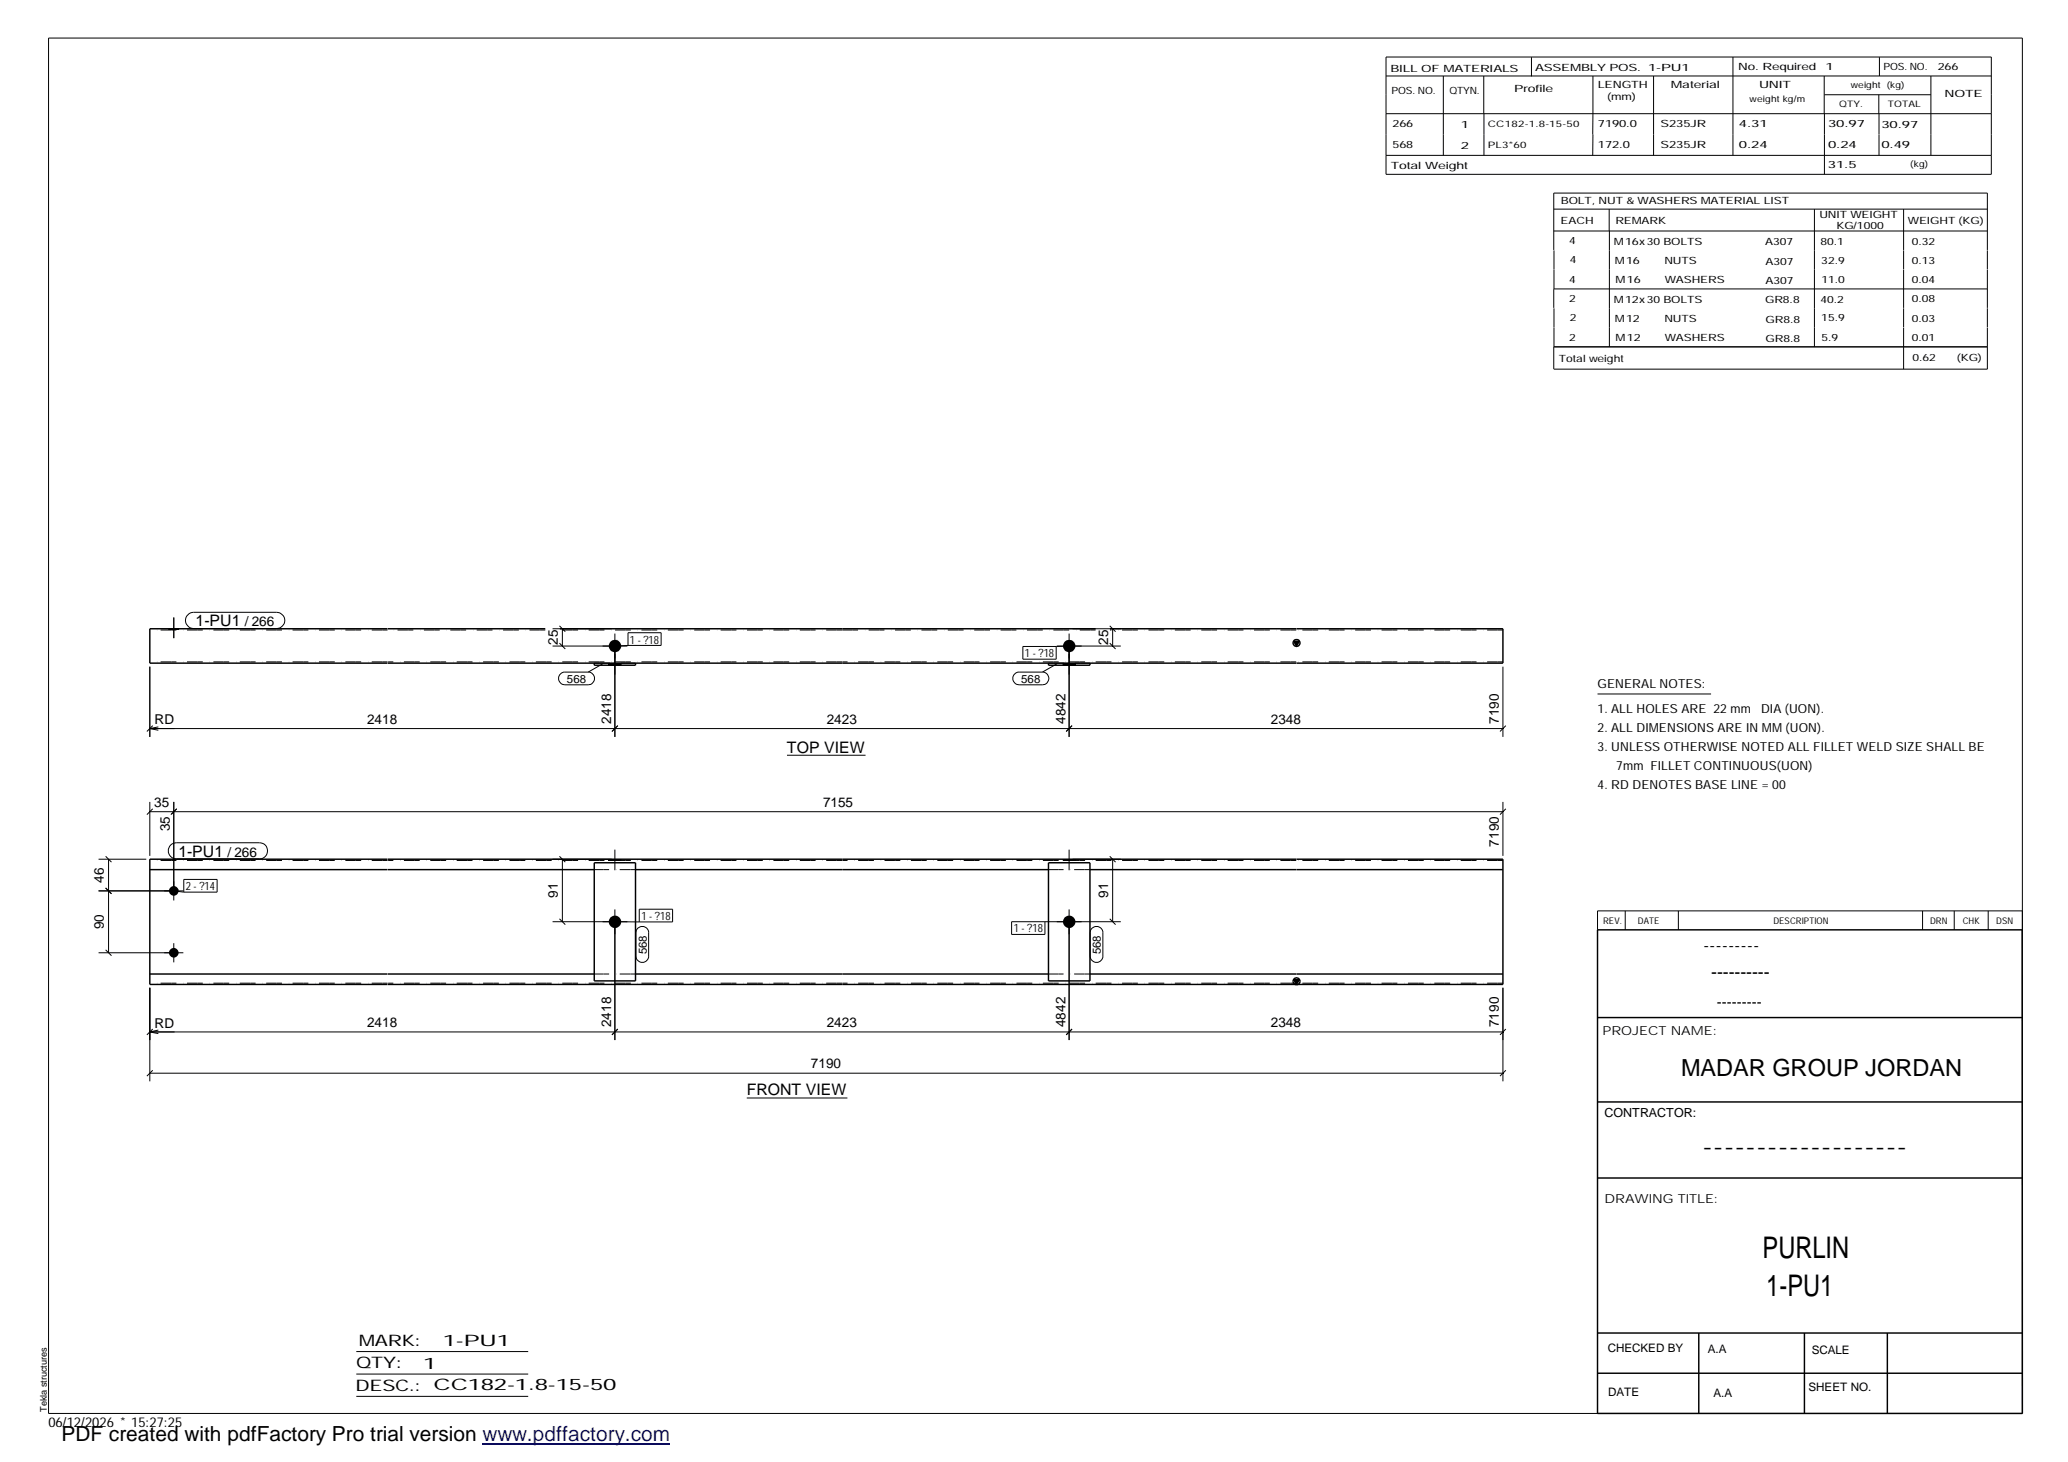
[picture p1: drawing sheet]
<svg xmlns="http://www.w3.org/2000/svg" width="420mm" height="297mm" viewBox="0 0 420 297" stroke-linecap="round" stroke-linejoin="round" font-family="sans-serif">
<g fill="none" stroke="#000" stroke-width=".2">
<path d="M9.9 7.7h401v279.5h-401zM281.6 11.6h123v23.8h-123zM281.6 15.4h123M293.2 15.4v16.2M301.5 15.4v7.7M311.1 11.6v3.9M323.6 15.4v16.2M336 15.4v16.2M352.1 11.6v20M370.6 15.4v7.7M370.7 19.2h21.6M381.7 19.2v3.9"/>
<path d="M381.8 11.6v3.8M392.3 15.4v16.2M281.6 23.1h123M281.6 31.6h123M301.5 23.1v8.5M370.7 23.1v12.3M381.8 23.1v8.5M315.7 46.9h88.1M315.7 50.8v-11.6h88.1v11.6M315.7 42.5h88.1M315.7 58.7v3.9M315.7 58.7h88.1"/>
<path d="M315.7 50.9v7.8M326.9 42.5v4.4M327 46.9v23.6M368.6 42.5v28M386.8 42.5v8.3M386.8 50.9v3.8M386.8 54.8v7.8M403.8 50.9v3.8M403.8 54.8v7.8M315.7 62.6v7.9M386.8 62.6v3.9M386.8 66.6v8.4"/>
<path d="M403.8 62.6v3.9M403.8 66.6v8.4h-88.1M403.8 70.5h-88.1v4.5M30.4 135.5v14.2M34.3 127.7v.3M35.3 125.5v4.2M36.3 127.7v.3M38.2 124.9l.5-.4 .6-.1h16.9a1.65 1.65 0 0 1 1.7 1.7 1.65 1.65 0 0 1-1.7 1.6h-16.9a1.62 1.62 0 0 1-1.5-1 1.62 1.62 0 0 1 .4-1.8zM112.3 131.3h15.2M112.3 127.7h11.9M113.7 130.7l1.2 1.2M113.7 127.2l1.2 1.1"/>
<path d="M114 136.8l.5-.2h5a1.29 1.29 0 0 1 1.3 1.2 1.29 1.29 0 0 1-1.3 1.3h-4.7a1.3 1.3 0 0 1-1.3-.9 1.3 1.3 0 0 1 .5-1.4zM114.3 127.7v3.6M122.5 134.9l-3 1.7M123.7 134.7v.5M124.9 128.7v21M126.2 134.7v.5M127.6 128.6h6.7v2.5h-6.7zM127.6 131.1l-2.7 .2M206 137.1l.8-.5h5a1.29 1.29 0 0 1 1.3 1.2 1.29 1.29 0 0 1-1.3 1.3h-4.7a1.31 1.31 0 0 1-1.1-2zM207.8 131.3h6.8v2.6h-6.8zM214.7 131.3h13M214.8 134.9l-3 1.7"/>
<path d="M216 134.7v.5M217.2 128.7v21M217.2 131.3h-2.6M217.9 127.7h9.8M218.5 134.7v.5M225.5 130.7l1.2 1.2M225.5 127.2l1.2 1.1M226.1 127.7v3.6M305.4 135.5v14.2M30.4 148h275M30.4 148l1.8 .4M31 147.4l-1.2 1.2"/>
<path d="M32.2 147.7l-1.8 .3M125.5 147.4l-1.2 1.2M159.9 153.4h16M217.8 147.4l-1.2 1.2M305.9 147.4l-1.1 1.2M324.6 141h23M20 174.6h9.7M21.5 174l1.1 1.2M22.1 174.6v19M30.4 162.9v11M30.4 164.9h275M31 164.3l-1.2 1.2"/>
<path d="M34.7 171.7l.5-.3 .6-.2h16.9a1.63 1.63 0 0 1 1.7 1.7 1.63 1.63 0 0 1-1.7 1.6h-16.9a1.63 1.63 0 0 1-1.5-1 1.63 1.63 0 0 1 .4-1.8zM34.8 165.4l1.1-1.1-1.2 1.2M35.3 162.9v20.1M37.3 178.7h6.8v2.6h-6.8zM112.3 174.6h11.9M113.7 174l1.2 1.2M114.3 174.6v12.7M123.7 174.6v.2M124.9 172.6v4.2M126.2 174.6v.2M216 174.6v.2M217.2 172.6v4.2"/>
<path d="M217.9 174.6h9.8M218.5 174.6v.2M225.5 174l1.2 1.2M226.1 174.6v12.7M305.4 162.9v11M305.9 164.3l-1.1 1.2M20 181h17.3M20 193.6h17.3M21.5 193l1.1 1.2M21.5 180.4l1.1 1.2M35.3 191.6v3.9M35.3 181l2 .3"/>
<path d="M112.3 187.3h15.2M113.7 186.7l1.2 1.2M124.9 184.8v26.5M124.9 187.3h5M129.6 188.6a1.31 1.31 0 0 1 1.4-.3 1.31 1.31 0 0 1 .8 1.2v4.8a1.29 1.29 0 0 1-1.3 1.3 1.29 1.29 0 0 1-1.3-1.3v-4.8l.1-.5zM129.9 184.7h6.8v2.6h-6.8zM212.3 187.3v2.6h-6.8v-2.6h22.2M217.2 184.8v26.5M221.9 188.6a1.31 1.31 0 0 1 1.4-.3 1.31 1.31 0 0 1 .8 1.2v4.8a1.29 1.29 0 0 1-1.3 1.3 1.29 1.29 0 0 1-1.3-1.3v-4.8l.1-.5zM225.5 186.7l1.2 1.2M330.2 185.1v3.8M341 185.1v3.8"/>
<path d="M390.6 185.1v3.8M397 185.1v3.8M403.9 185.1v3.8M410.9 185.1h-86.3v3.8M30.4 218h275M30.4 200.7v19M30.4 209.7h275M30.4 209.7l1.8 .3M31 217.5l-1.2 1.1M31 209.1l-1.2 1.2M32.2 209.3l-1.8 .4M125.5 209.1l-1.2 1.2"/>
<path d="M217.8 209.1l-1.2 1.2M305.4 200.7v19M305.9 217.5l-1.1 1.1M305.9 209.1l-1.1 1.2M151.7 223.1h20.5M72.4 274.6h34.9M72.4 279.2h34.9M72.4 283.7h34.9"/>
</g>
<path d="M123.7 174.7h2.5M216 174.7h2.5" fill="none" stroke="#000" stroke-width=".25"/>
<g fill="#000">
<path d="M262.8 130.3h1.2l-.6 1zM262.8 199h1.2l-.6 1z"/>
<path d="M34.3 127.7h2v.3h-2z" fill-rule="evenodd"/>
<path d="M34.3 127.7h2v.3h-2z" fill-rule="evenodd"/>
<circle cx="124.9" cy="131.3" r="1.25"/>
<circle cx="217.2" cy="131.3" r="1.25"/>
<circle cx="35.3" cy="181" r=".96"/>
<circle cx="35.3" cy="193.6" r=".96"/>
<circle cx="124.9" cy="187.3" r="1.26"/>
<circle cx="217.2" cy="187.3" r="1.26"/>
</g>
<g fill="none" stroke="#000" stroke-width=".3">
<path d="M78.7 127.7h-48.3v7h48.3M78.8 127.7h32M113.7 127.7h108.9M120.7 134.7v.5h8.4v-.5M213 134.7v.5h8.4v-.5M225.5 127.7h79.9v7h-226.6M262.8 130.3h1.2l-.6 1zM30.4 176.7h48.3M78.7 174.6h-48.3v25.4h48.3M78.8 174.6h226.6v25.4h-226.6M78.8 176.7h41.9M120.7 175.3h8.4v24h-8.4z"/>
<path d="M129.1 176.7h83.9M213 175.3h8.4v24h-8.4zM221.4 176.7h84M30.4 197.9h48.3M78.8 197.9h41.9M129.1 197.9h83.9M221.4 197.9h84M262.8 199h1.2l-.6 1zM324.6 188.9h86.2l.1 98.3h-86.3zM324.6 206.7h86.3M324.6 239.3h86.3M324.6 223.9h86.3"/>
<path d="M324.6 270.8h86.3M324.6 279h86.3M345.1 270.8v16.4M366.6 270.8v16.4M383.5 270.8v16.4"/>
<circle cx="263.4" cy="130.6" r=".7"/>
<circle cx="263.4" cy="199.4" r=".71"/>
</g>
<g fill="none" stroke="#000" stroke-width=".2" stroke-dasharray="1.1 0 2.1 .7 0 1.4" stroke-linecap="butt">
<path d="M78.7 134.5h-48.3M78.7 128h-48.3M110.8 128h-32M120.7 134.7h8.4M171.1 134.5h-92.3M171.1 128h-57.4M213 134.7h8.4M222.6 128h-51.5M263.4 134.5h-92.3M263.4 128h-37.9M305.4 134.5h-42M305.4 128h-42"/>
<path d="M78.7 174.8h-48.3M129.1 176.7h-8.4M171.1 174.8h-92.3M221.4 176.7h-8.4M263.4 174.8h-92.3M305.4 174.8h-42M78.7 199.8h-48.3M129.1 197.9h-8.4M171.1 199.8h-92.3M221.4 197.9h-8.4M263.4 199.8h-92.3M305.4 199.8h-42"/>
</g>
<path d="M123.7 134.9h2.5M216 134.9h2.5" fill="none" stroke="#000" stroke-width=".42"/>
<path d="M98 293.3h38.2" fill="none" stroke="#00f" stroke-width=".3"/>
<g font-size="6.1">
<text x="358.1" y="255.5">PURLIN</text>
<text x="358.9" y="263.3">1-PU1</text>
</g>
<text font-size="4.8" x="341.5" y="218.6">MADAR GROUP JORDAN</text>
<text font-size="4.2" x="12.5" y="292.7">PDF created with pdfFactory Pro trial version www.pdffactory.com</text>
<g font-size="3.6">
<text x="346.1" y="193.2">---------</text>
<text x="347.7" y="198.6">----------</text>
<text x="345.8" y="234.2">-------------------</text>
</g>
<g font-size="3.2">
<text x="39.8" y="127.3">1-PU1</text>
<text x="159.9" y="152.9">TOP VIEW</text>
<text x="36.2" y="174.1">1-PU1</text>
<text x="151.7" y="222.6">FRONT VIEW</text>
<text x="72.9" y="273.5">MARK:</text>
<text x="90" y="273.5">1-PU1</text>
<text x="72.4" y="278">QTY:</text>
<text x="86" y="278.1">1</text>
<text x="72.2" y="282.6">DESC.:</text>
<text x="88.1" y="282.4">CC182-1.8-15-50</text>
</g>
<text font-size="3" x="348.8" y="204.5">---------</text>
<g font-size="2.8">
<text x="49.7" y="127.3">/ 266</text>
<text x="113.4" y="131" transform="rotate(-90 113.4 131)">25</text>
<text x="225.1" y="131" transform="rotate(-90 225.1 131)">25</text>
<text x="31.4" y="147.2">RD</text>
<text x="74.6" y="147.1">2418</text>
<text x="124.2" y="147.1" transform="rotate(-90 124.2 147.1)">2418</text>
<text x="168" y="147.1">2423</text>
<text x="216.5" y="147.1" transform="rotate(-90 216.5 147.1)">4842</text>
<text x="258.2" y="147.1">2348</text>
<text x="304.5" y="147.1" transform="rotate(-90 304.5 147.1)">7190</text>
<text x="31.3" y="164">35</text>
<text x="167.2" y="164">7155</text>
<text x="34.5" y="168.9" transform="rotate(-90 34.5 168.9)">35</text>
<text x="304.5" y="172.1" transform="rotate(-90 304.5 172.1)">7190</text>
<text x="21.1" y="179.4" transform="rotate(-90 21.1 179.4)">46</text>
<text x="46.2" y="174.1">/ 266</text>
<text x="113.4" y="182.5" transform="rotate(-90 113.4 182.5)">91</text>
<text x="225.1" y="182.5" transform="rotate(-90 225.1 182.5)">91</text>
<text x="21.1" y="188.8" transform="rotate(-90 21.1 188.8)">90</text>
<text x="31.4" y="208.8">RD</text>
<text x="74.6" y="208.7">2418</text>
<text x="124.2" y="208.7" transform="rotate(-90 124.2 208.7)">2418</text>
<text x="168" y="208.7">2423</text>
<text x="216.5" y="208.7" transform="rotate(-90 216.5 208.7)">4842</text>
<text x="258.2" y="208.7">2348</text>
<text x="304.5" y="208.7" transform="rotate(-90 304.5 208.7)">7190</text>
<text x="164.8" y="217.1">7190</text>
<text x="9.8" y="290">06/12/2026 * 15:27:25</text>
</g>
<g font-size="2.5">
<text x="324.6" y="139.9">GENERAL NOTES:</text>
<text x="324.6" y="148.7">2. ALL DIMENSIONS ARE IN MM (UON).</text>
<text x="324.6" y="144.9">1. ALL HOLES ARE 22 mm</text>
<text x="357.8" y="144.9">DIA (UON).</text>
<text x="324.6" y="152.5">3. UNLESS OTHERWISE NOTED ALL FILLET WELD SIZE SHALL BE</text>
<text x="324.6" y="160.2">4. RD DENOTES BASE LINE = 00</text>
<text x="328.4" y="156.4">7mm FILLET CONTINUOUS(UON)</text>
<text x="325.6" y="210.3">PROJECT NAME:</text>
<text x="326" y="226.9">CONTRACTOR:</text>
<text x="326" y="244.4">DRAWING TITLE:</text>
</g>
<g font-size="2.4">
<text x="326.7" y="274.7">CHECKED BY</text>
<text x="347" y="275">A.A</text>
<text x="368.1" y="275.1">SCALE</text>
<text x="326.7" y="283.6">DATE</text>
<text x="348.1" y="283.9">A.A</text>
<text x="367.5" y="282.6">SHEET NO.</text>
</g>
<g font-size="2.3">
<text x="128" y="130.8">1 - ?18</text>
<text x="208.2" y="133.5">1 - ?18</text>
<text x="115.2" y="138.7">568</text>
<text x="207.5" y="138.7">568</text>
<text x="37.8" y="180.8">2 - ?14</text>
<text x="130.3" y="186.9">1 - ?18</text>
<text x="206" y="189.4">1 - ?18</text>
<text x="131.4" y="193.8" transform="rotate(-90 131.4 193.8)">568</text>
<text x="223.7" y="193.8" transform="rotate(-90 223.7 193.8)">568</text>
</g>
<g font-size="2">
<text x="282.5" y="14.6">BILL OF MATERIALS</text>
<text x="311.9" y="14.4">ASSEMBLY POS.</text>
<text x="324.6" y="17.9">LENGTH</text>
<text x="334.9" y="14.4">1-PU1</text>
<text x="339.5" y="17.9">Material</text>
<text x="353.1" y="14.2">No. Required</text>
<text x="357.4" y="17.9">UNIT</text>
<text x="370.9" y="14.2">1</text>
<text x="382.7" y="14.2">POS. NO.</text>
<text x="393.7" y="14.3">266</text>
<text x="282.7" y="19.1">POS. NO.</text>
<text x="294.5" y="19">QTYN.</text>
<text x="307.6" y="18.7">Profile</text>
<text x="326.5" y="20.4">(mm)</text>
<text x="395.1" y="19.6">NOTE</text>
<text x="282.9" y="25.8">266</text>
<text x="296.8" y="26">1</text>
<text x="324.7" y="25.9">7190.0</text>
<text x="337.4" y="25.9">S235JR</text>
<text x="353.3" y="25.9">4.31</text>
<text x="371.4" y="25.9">30.97</text>
<text x="382.3" y="25.9">30.97</text>
<text x="282.6" y="34.4">Total Weight</text>
<text x="282.9" y="30">568</text>
<text x="296.8" y="30.2">2</text>
<text x="324.7" y="30.1">172.0</text>
<text x="337.4" y="30.1">S235JR</text>
<text x="353.3" y="30.1">0.24</text>
<text x="371.4" y="34.2">31.5</text>
<text x="371.4" y="30.1">0.24</text>
<text x="382.3" y="30.2">0.49</text>
<text x="317.1" y="41.5">BOLT, NUT &amp; WASHERS MATERIAL LIST</text>
<text x="317.1" y="45.5">EACH</text>
<text x="328.2" y="45.5">REMARK</text>
<text x="369.7" y="44.3">UNIT WEIGHT</text>
<text x="373.1" y="46.5">KG/1000</text>
<text x="387.6" y="45.4">WEIGHT (KG)</text>
<text x="318.8" y="49.6">4</text>
<text x="318.9" y="53.5">4</text>
<text x="327.9" y="49.8">M16x30 BOLTS</text>
<text x="328.1" y="53.6">M16</text>
<text x="338.2" y="53.6">NUTS</text>
<text x="358.6" y="49.9">A307</text>
<text x="358.7" y="53.8">A307</text>
<text x="369.9" y="49.8">80.1</text>
<text x="370" y="53.5">32.9</text>
<text x="388.4" y="49.7">0.32</text>
<text x="388.4" y="53.6">0.13</text>
<text x="318.8" y="57.6">4</text>
<text x="328.3" y="57.6">M16</text>
<text x="338.2" y="57.6">WASHERS</text>
<text x="358.7" y="57.7">A307</text>
<text x="370.1" y="57.4">11.0</text>
<text x="388.4" y="57.5">0.04</text>
<text x="318.8" y="61.4">2</text>
<text x="318.9" y="65.2">2</text>
<text x="327.9" y="61.6">M12x30 BOLTS</text>
<text x="328.1" y="65.3">M12</text>
<text x="338.2" y="65.4">NUTS</text>
<text x="358.6" y="61.6">GR8.8</text>
<text x="358.7" y="65.6">GR8.8</text>
<text x="369.9" y="61.5">40.2</text>
<text x="370" y="65.3">15.9</text>
<text x="388.4" y="61.5">0.08</text>
<text x="388.4" y="65.4">0.03</text>
<text x="318.8" y="69.3">2</text>
<text x="328.3" y="69.3">M12</text>
<text x="338.2" y="69.3">WASHERS</text>
<text x="358.7" y="69.5">GR8.8</text>
<text x="370.1" y="69.2">5.9</text>
<text x="388.4" y="69.3">0.01</text>
<text x="316.7" y="73.5">Total weight</text>
<text x="388.6" y="73.3">0.62</text>
<text x="397.6" y="73.3">(KG)</text>
</g>
<g font-size="1.9">
<text x="325.7" y="187.8">REV.</text>
<text x="332.8" y="187.6">DATE</text>
<text x="360.3" y="187.7">DESCRIPTION</text>
<text x="392.1" y="187.6">DRN</text>
<text x="398.8" y="187.6">CHK</text>
<text x="405.6" y="187.7">DSN</text>
<text x="9.5" y="286.8" transform="rotate(-90 9.5 286.8)">Tekla structures</text>
</g>
<g font-size="1.8">
<text x="376" y="17.9">weight (kg)</text>
<text x="355.5" y="20.7">weight kg/m</text>
<text x="373.6" y="21.7">QTY.</text>
<text x="383.5" y="21.8">TOTAL</text>
<text x="302.3" y="25.9">CC182-1.8-15-50</text>
<text x="302.3" y="30.1">PL3*60</text>
<text x="388.1" y="34">(kg)</text>
</g>
</svg>
